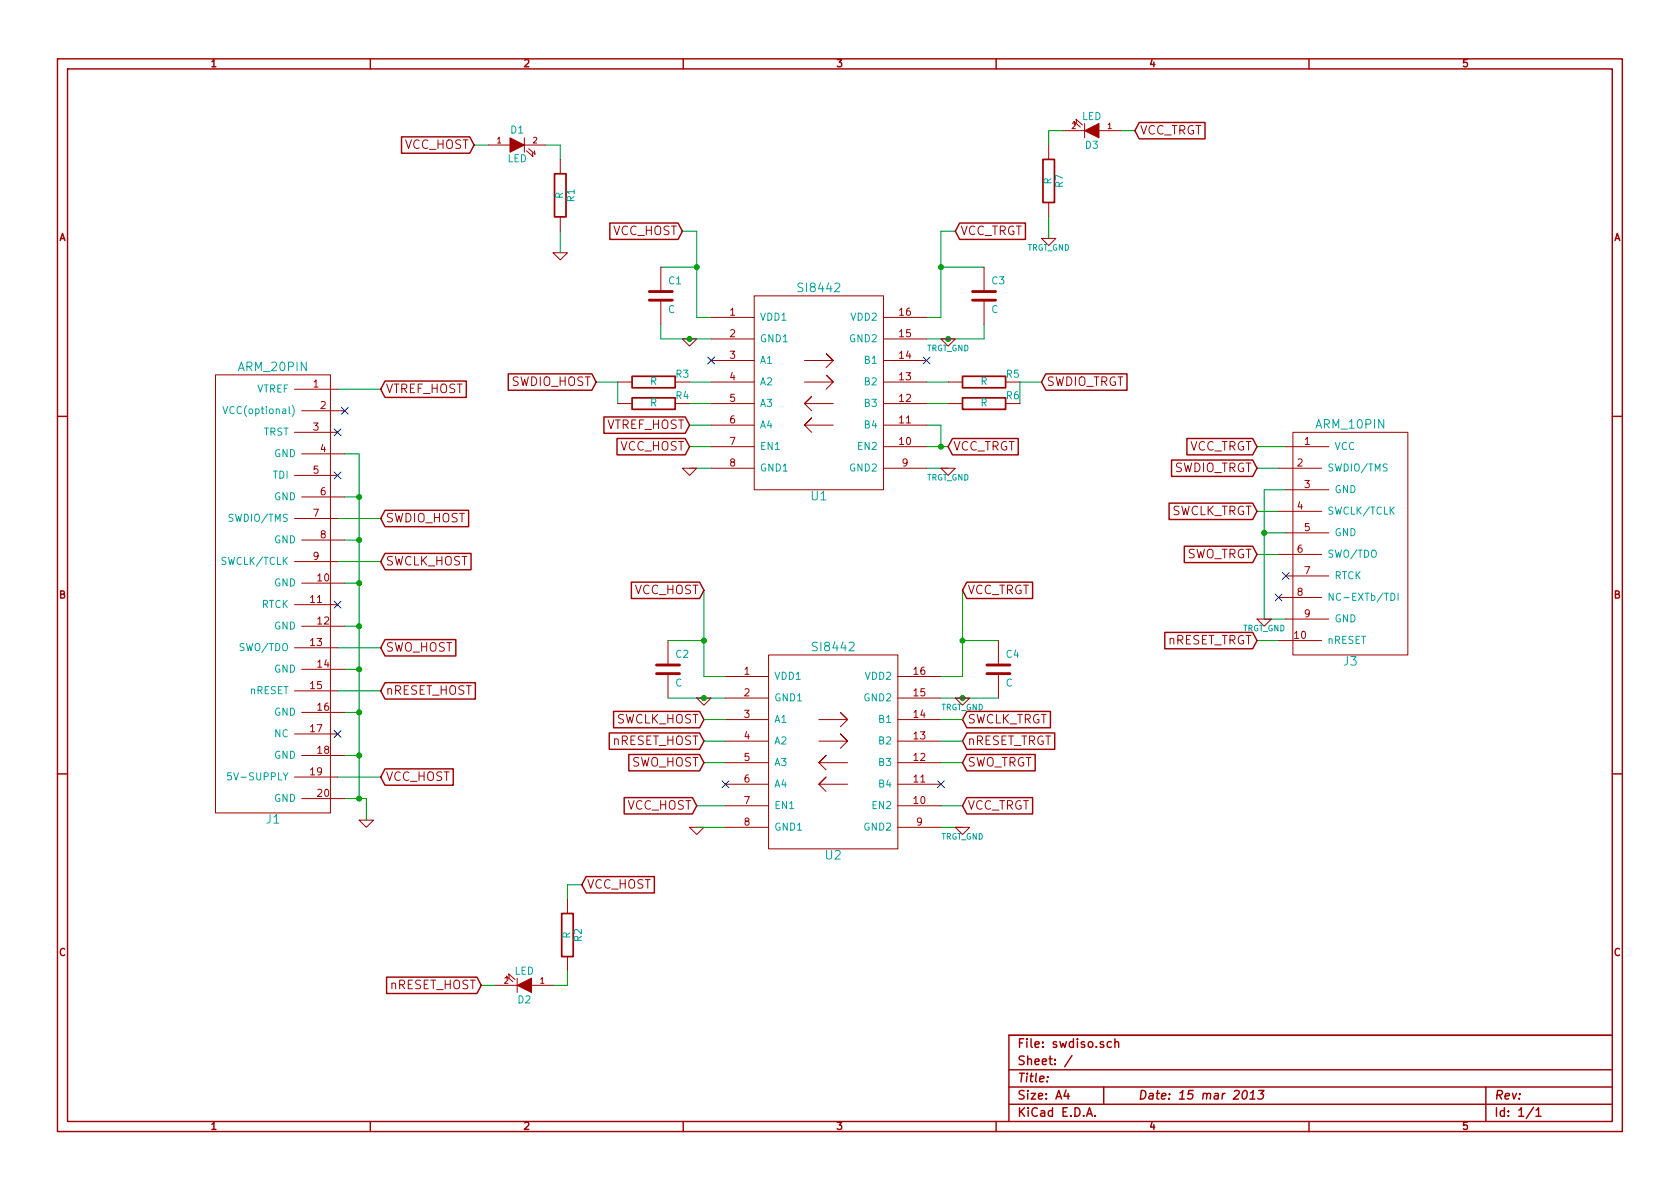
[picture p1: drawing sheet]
EESchema Schematic File Version 2  date 3/15/2013 4:07:11 PM
LIBS:power
LIBS:device
LIBS:transistors
LIBS:conn
LIBS:linear
LIBS:regul
LIBS:74xx
LIBS:cmos4000
LIBS:adc-dac
LIBS:memory
LIBS:xilinx
LIBS:special
LIBS:microcontrollers
LIBS:dsp
LIBS:microchip
LIBS:analog_switches
LIBS:motorola
LIBS:texas
LIBS:intel
LIBS:audio
LIBS:interface
LIBS:digital-audio
LIBS:philips
LIBS:display
LIBS:cypress
LIBS:siliconi
LIBS:opto
LIBS:atmel
LIBS:contrib
LIBS:valves
LIBS:swdiso
LIBS:swdiso-cache
EELAYER 27 0
EELAYER END
$Descr A4 11693 8268
encoding utf-8
Sheet 1 1
Title ""
Date "15 mar 2013"
Rev ""
Comp ""
Comment1 ""
Comment2 ""
Comment3 ""
Comment4 ""
$EndDescr
$Comp
L GND #PWR01
U 1 1
P 4800 2350
F 0 "#PWR01" H 4800 2350 30  0001 C CNN
F 1 "GND" H 4800 2280 30  0001 C CNN
F 2 "" H 4800 2350 60  0001 C CNN
F 3 "" H 4800 2350 60  0001 C CNN
	1    4800 2350
	1    0    0    -1  
$EndComp
$Comp
L GND #PWR02
U 1 1
P 4900 4850
F 0 "#PWR02" H 4900 4850 30  0001 C CNN
F 1 "GND" H 4900 4780 30  0001 C CNN
F 2 "" H 4900 4850 60  0001 C CNN
F 3 "" H 4900 4850 60  0001 C CNN
	1    4900 4850
	1    0    0    -1  
$EndComp
$Comp
L GND #PWR03
U 1 1
P 4850 5750
F 0 "#PWR03" H 4850 5750 30  0001 C CNN
F 1 "GND" H 4850 5680 30  0001 C CNN
F 2 "" H 4850 5750 60  0001 C CNN
F 3 "" H 4850 5750 60  0001 C CNN
	1    4850 5750
	1    0    0    -1  
$EndComp
$Comp
L GND #PWR04
U 1 1
P 2550 5700
F 0 "#PWR04" H 2550 5700 30  0001 C CNN
F 1 "GND" H 2550 5630 30  0001 C CNN
F 2 "" H 2550 5700 60  0001 C CNN
F 3 "" H 2550 5700 60  0001 C CNN
	1    2550 5700
	1    0    0    -1  
$EndComp
$Comp
L GND #PWR05
U 1 1
P 3900 1750
F 0 "#PWR05" H 3900 1750 30  0001 C CNN
F 1 "GND" H 3900 1680 30  0001 C CNN
F 2 "" H 3900 1750 60  0001 C CNN
F 3 "" H 3900 1750 60  0001 C CNN
	1    3900 1750
	1    0    0    -1  
$EndComp
Wire Wire Line
	4950 3250 4800 3250
Wire Wire Line
	3950 6250 3950 6150
Wire Wire Line
	3950 6150 4050 6150
Wire Wire Line
	6700 4100 6700 4700
Connection ~ 4900 4450
Wire Wire Line
	4650 4450 4900 4450
Connection ~ 4900 4850
Wire Wire Line
	4650 4850 5050 4850
Connection ~ 6600 2350
Wire Wire Line
	6450 2350 6850 2350
Wire Wire Line
	6850 2350 6850 2250
Connection ~ 4800 2350
Wire Wire Line
	4600 2350 4950 2350
Wire Wire Line
	4600 2350 4600 2250
Wire Wire Line
	4850 1600 4850 2200
Wire Wire Line
	6550 2200 6450 2200
Wire Wire Line
	4850 1600 4750 1600
Wire Wire Line
	2350 5400 2650 5400
Wire Wire Line
	3900 1600 3900 1750
Wire Wire Line
	3300 1000 3400 1000
Wire Wire Line
	7900 900  7800 900 
Wire Wire Line
	5050 5600 4850 5600
Connection ~ 2500 3450
Wire Wire Line
	2400 3150 2500 3150
Wire Wire Line
	2500 3150 2500 5550
Connection ~ 2500 4050
Wire Wire Line
	2500 3750 2400 3750
Connection ~ 2500 4650
Wire Wire Line
	2500 4350 2400 4350
Connection ~ 2500 5250
Wire Wire Line
	2500 4950 2400 4950
Wire Wire Line
	2650 4800 2350 4800
Wire Wire Line
	2350 3900 2650 3900
Wire Wire Line
	2650 3600 2350 3600
Wire Wire Line
	4900 4700 5050 4700
Wire Wire Line
	6700 4700 6550 4700
Connection ~ 8800 3700
Wire Wire Line
	8800 3400 8800 4300
Wire Wire Line
	8800 3400 8950 3400
Wire Wire Line
	8800 4300 8950 4300
Wire Wire Line
	8900 3550 8750 3550
Wire Wire Line
	6700 5300 6550 5300
Wire Wire Line
	8750 4450 8900 4450
Wire Wire Line
	6450 3100 6600 3100
Wire Wire Line
	4800 3100 4950 3100
Wire Wire Line
	7100 2800 7100 2650
Wire Wire Line
	6450 2800 6600 2800
Wire Wire Line
	4800 2650 4950 2650
Wire Wire Line
	4300 2800 4300 2650
Wire Wire Line
	8900 3850 8750 3850
Wire Wire Line
	4300 2650 4150 2650
Wire Wire Line
	4800 2800 4950 2800
Wire Wire Line
	6600 2650 6450 2650
Wire Wire Line
	7100 2650 7250 2650
Wire Wire Line
	8900 3250 8750 3250
Wire Wire Line
	2550 5550 2550 5700
Wire Wire Line
	2400 5550 2550 5550
Wire Wire Line
	6600 3250 6450 3250
Wire Wire Line
	5050 5300 4900 5300
Wire Wire Line
	4800 2950 4950 2950
Wire Wire Line
	8750 3100 8950 3100
Wire Wire Line
	8800 3700 8950 3700
Wire Wire Line
	6700 5750 6550 5750
Wire Wire Line
	4850 5750 5050 5750
Wire Wire Line
	2650 2700 2350 2700
Wire Wire Line
	2650 4500 2350 4500
Wire Wire Line
	2500 5250 2400 5250
Connection ~ 2500 5550
Wire Wire Line
	2500 4650 2400 4650
Connection ~ 2500 4950
Wire Wire Line
	2500 4050 2400 4050
Connection ~ 2500 4350
Wire Wire Line
	2500 3450 2400 3450
Connection ~ 2500 3750
Wire Wire Line
	6550 5600 6700 5600
Wire Wire Line
	7300 1500 7300 1650
Wire Wire Line
	7400 900  7300 900 
Wire Wire Line
	7300 900  7300 1000
Wire Wire Line
	3800 1000 3900 1000
Wire Wire Line
	3900 1000 3900 1100
Wire Wire Line
	6450 2950 6550 2950
Wire Wire Line
	6550 2950 6550 3100
Connection ~ 6550 3100
Wire Wire Line
	4850 2200 4950 2200
Wire Wire Line
	6650 1600 6550 1600
Wire Wire Line
	4600 1850 4850 1850
Connection ~ 4850 1850
Wire Wire Line
	6550 1600 6550 2200
Wire Wire Line
	6850 1850 6550 1850
Connection ~ 6550 1850
Wire Wire Line
	4900 4100 4900 4700
Wire Wire Line
	6550 4850 6950 4850
Connection ~ 6700 4850
Wire Wire Line
	6950 4450 6700 4450
Connection ~ 6700 4450
Wire Wire Line
	3450 6850 3350 6850
Wire Wire Line
	3950 6750 3950 6850
Wire Wire Line
	3950 6850 3850 6850
$Comp
L GND #PWR06
U 1 1
P 4800 3250
F 0 "#PWR06" H 4800 3250 30  0001 C CNN
F 1 "GND" H 4800 3180 30  0001 C CNN
F 2 "" H 4800 3250 60  0001 C CNN
F 3 "" H 4800 3250 60  0001 C CNN
	1    4800 3250
	1    0    0    -1  
$EndComp
Text GLabel 4050 6150 2    60   Input ~ 0
VCC_HOST
$Comp
L C C2
U 1 1
P 4650 4650
F 0 "C2" H 4700 4750 50  0000 L CNN
F 1 "C" H 4700 4550 50  0000 L CNN
F 2 "" H 4650 4650 60  0001 C CNN
F 3 "" H 4650 4650 60  0001 C CNN
	1    4650 4650
	1    0    0    -1  
$EndComp
$Comp
L C C4
U 1 1
P 6950 4650
F 0 "C4" H 7000 4750 50  0000 L CNN
F 1 "C" H 7000 4550 50  0000 L CNN
F 2 "" H 6950 4650 60  0001 C CNN
F 3 "" H 6950 4650 60  0001 C CNN
	1    6950 4650
	1    0    0    -1  
$EndComp
$Comp
L C C3
U 1 1
P 6850 2050
F 0 "C3" H 6900 2150 50  0000 L CNN
F 1 "C" H 6900 1950 50  0000 L CNN
F 2 "" H 6850 2050 60  0001 C CNN
F 3 "" H 6850 2050 60  0001 C CNN
	1    6850 2050
	1    0    0    -1  
$EndComp
$Comp
L C C1
U 1 1
P 4600 2050
F 0 "C1" H 4650 2150 50  0000 L CNN
F 1 "C" H 4650 1950 50  0000 L CNN
F 2 "" H 4600 2050 60  0001 C CNN
F 3 "" H 4600 2050 60  0001 C CNN
	1    4600 2050
	1    0    0    -1  
$EndComp
$Comp
L SI8442 U1
U 1 1
P 5700 3000
F 0 "U1" H 5700 2550 60  0000 C CNN
F 1 "SI8442" H 5700 4000 60  0000 C CNN
F 2 "" H 5700 3000 60  0001 C CNN
F 3 "" H 5700 3000 60  0001 C CNN
	1    5700 3000
	1    0    0    -1  
$EndComp
Text GLabel 4800 2950 0    60   Input ~ 0
VTREF_HOST
Text GLabel 2650 2700 2    60   Input ~ 0
VTREF_HOST
$Comp
L R R2
U 1 1
P 3950 6500
F 0 "R2" V 4030 6500 50  0000 C CNN
F 1 "R" V 3950 6500 50  0000 C CNN
F 2 "" H 3950 6500 60  0001 C CNN
F 3 "" H 3950 6500 60  0001 C CNN
	1    3950 6500
	1    0    0    -1  
$EndComp
$Comp
L LED D2
U 1 1
P 3650 6850
F 0 "D2" H 3650 6950 50  0000 C CNN
F 1 "LED" H 3650 6750 50  0000 C CNN
F 2 "" H 3650 6850 60  0001 C CNN
F 3 "" H 3650 6850 60  0001 C CNN
	1    3650 6850
	-1   0    0    1   
$EndComp
Text GLabel 3350 6850 0    60   Input ~ 0
nRESET_HOST
$Comp
L R R1
U 1 1
P 3900 1350
F 0 "R1" V 3980 1350 50  0000 C CNN
F 1 "R" V 3900 1350 50  0000 C CNN
F 2 "" H 3900 1350 60  0001 C CNN
F 3 "" H 3900 1350 60  0001 C CNN
	1    3900 1350
	1    0    0    -1  
$EndComp
$Comp
L LED D1
U 1 1
P 3600 1000
F 0 "D1" H 3600 1100 50  0000 C CNN
F 1 "LED" H 3600 900 50  0000 C CNN
F 2 "" H 3600 1000 60  0001 C CNN
F 3 "" H 3600 1000 60  0001 C CNN
	1    3600 1000
	1    0    0    -1  
$EndComp
Text GLabel 3300 1000 0    60   Input ~ 0
VCC_HOST
$Comp
L R R7
U 1 1
P 7300 1250
F 0 "R7" V 7380 1250 50  0000 C CNN
F 1 "R" V 7300 1250 50  0000 C CNN
F 2 "" H 7300 1250 60  0001 C CNN
F 3 "" H 7300 1250 60  0001 C CNN
	1    7300 1250
	1    0    0    -1  
$EndComp
$Comp
L LED D3
U 1 1
P 7600 900
F 0 "D3" H 7600 1000 50  0000 C CNN
F 1 "LED" H 7600 800 50  0000 C CNN
F 2 "" H 7600 900 60  0001 C CNN
F 3 "" H 7600 900 60  0001 C CNN
	1    7600 900 
	-1   0    0    1   
$EndComp
$Comp
L TRGT_GND #PWR07
U 1 1
P 7300 1650
F 0 "#PWR07" H 7300 1650 40  0001 C CNN
F 1 "TRGT_GND" H 7300 1580 40  0000 C CNN
F 2 "" H 7300 1650 60  0001 C CNN
F 3 "" H 7300 1650 60  0001 C CNN
	1    7300 1650
	1    0    0    -1  
$EndComp
Text GLabel 7900 900  2    60   Input ~ 0
VCC_TRGT
Text GLabel 4850 5600 0    60   Input ~ 0
VCC_HOST
Text GLabel 6700 5600 2    60   Input ~ 0
VCC_TRGT
Text GLabel 4900 4100 0    60   Input ~ 0
VCC_HOST
$Comp
L TRGT_GND #PWR08
U 1 1
P 6700 4850
F 0 "#PWR08" H 6700 4850 40  0001 C CNN
F 1 "TRGT_GND" H 6700 4780 40  0000 C CNN
F 2 "" H 6700 4850 60  0001 C CNN
F 3 "" H 6700 4850 60  0001 C CNN
	1    6700 4850
	1    0    0    -1  
$EndComp
Text GLabel 6700 4100 2    60   Input ~ 0
VCC_TRGT
$Comp
L TRGT_GND #PWR09
U 1 1
P 6700 5750
F 0 "#PWR09" H 6700 5750 40  0001 C CNN
F 1 "TRGT_GND" H 6700 5680 40  0000 C CNN
F 2 "" H 6700 5750 60  0001 C CNN
F 3 "" H 6700 5750 60  0001 C CNN
	1    6700 5750
	1    0    0    -1  
$EndComp
$Comp
L TRGT_GND #PWR010
U 1 1
P 8800 4300
F 0 "#PWR010" H 8800 4300 40  0001 C CNN
F 1 "TRGT_GND" H 8800 4230 40  0000 C CNN
F 2 "" H 8800 4300 60  0001 C CNN
F 3 "" H 8800 4300 60  0001 C CNN
	1    8800 4300
	1    0    0    -1  
$EndComp
Text GLabel 8750 3100 0    60   Input ~ 0
VCC_TRGT
Text GLabel 8750 3550 0    60   Input ~ 0
SWCLK_TRGT
Text GLabel 6700 5000 2    60   Input ~ 0
SWCLK_TRGT
Text GLabel 4900 5000 0    60   Input ~ 0
SWCLK_HOST
Text GLabel 2650 3900 2    60   Input ~ 0
SWCLK_HOST
Text GLabel 8750 4450 0    60   Input ~ 0
nRESET_TRGT
Text GLabel 6700 5150 2    60   Input ~ 0
nRESET_TRGT
Text GLabel 4900 5150 0    60   Input ~ 0
nRESET_HOST
Text GLabel 2650 4800 2    60   Input ~ 0
nRESET_HOST
Text GLabel 6600 3100 2    60   Input ~ 0
VCC_TRGT
$Comp
L TRGT_GND #PWR011
U 1 1
P 6600 3250
F 0 "#PWR011" H 6600 3250 40  0001 C CNN
F 1 "TRGT_GND" H 6600 3180 40  0000 C CNN
F 2 "" H 6600 3250 60  0001 C CNN
F 3 "" H 6600 3250 60  0001 C CNN
	1    6600 3250
	1    0    0    -1  
$EndComp
Text GLabel 6650 1600 2    60   Input ~ 0
VCC_TRGT
Text GLabel 4800 3100 0    60   Input ~ 0
VCC_HOST
Text GLabel 4750 1600 0    60   Input ~ 0
VCC_HOST
Text GLabel 2650 5400 2    60   Input ~ 0
VCC_HOST
$Comp
L TRGT_GND #PWR012
U 1 1
P 6600 2350
F 0 "#PWR012" H 6600 2350 40  0001 C CNN
F 1 "TRGT_GND" H 6600 2280 40  0000 C CNN
F 2 "" H 6600 2350 60  0001 C CNN
F 3 "" H 6600 2350 60  0001 C CNN
	1    6600 2350
	1    0    0    -1  
$EndComp
Text GLabel 8750 3250 0    60   Input ~ 0
SWDIO_TRGT
$Comp
L R R6
U 1 1
P 6850 2800
F 0 "R6" V 6800 3000 50  0000 C CNN
F 1 "R" V 6850 2800 50  0000 C CNN
F 2 "" H 6850 2800 60  0001 C CNN
F 3 "" H 6850 2800 60  0001 C CNN
	1    6850 2800
	0    1    1    0   
$EndComp
$Comp
L R R5
U 1 1
P 6850 2650
F 0 "R5" V 6800 2850 50  0000 C CNN
F 1 "R" V 6850 2650 50  0000 C CNN
F 2 "" H 6850 2650 60  0001 C CNN
F 3 "" H 6850 2650 60  0001 C CNN
	1    6850 2650
	0    1    1    0   
$EndComp
Text GLabel 7250 2650 2    60   Input ~ 0
SWDIO_TRGT
$Comp
L R R4
U 1 1
P 4550 2800
F 0 "R4" V 4500 3000 50  0000 C CNN
F 1 "R" V 4550 2800 50  0000 C CNN
F 2 "" H 4550 2800 60  0001 C CNN
F 3 "" H 4550 2800 60  0001 C CNN
	1    4550 2800
	0    1    1    0   
$EndComp
$Comp
L R R3
U 1 1
P 4550 2650
F 0 "R3" V 4500 2850 50  0000 C CNN
F 1 "R" V 4550 2650 50  0000 C CNN
F 2 "" H 4550 2650 60  0001 C CNN
F 3 "" H 4550 2650 60  0001 C CNN
	1    4550 2650
	0    1    1    0   
$EndComp
Text GLabel 4150 2650 0    60   Input ~ 0
SWDIO_HOST
Text GLabel 2650 3600 2    60   Input ~ 0
SWDIO_HOST
Text GLabel 8750 3850 0    60   Input ~ 0
SWO_TRGT
Text GLabel 2650 4500 2    60   Input ~ 0
SWO_HOST
$Comp
L ARM_20PIN J1
U 1 1
P 1900 3950
F 0 "J1" H 1900 2200 60  0000 C CNN
F 1 "ARM_20PIN" H 1900 5350 60  0000 C CNN
F 2 "" H 1900 3950 60  0001 C CNN
F 3 "" H 1900 3950 60  0001 C CNN
	1    1900 3950
	1    0    0    -1  
$EndComp
$Comp
L ARM_10PIN J3
U 1 1
P 9400 3600
F 0 "J3" H 9400 2600 60  0000 C CNN
F 1 "ARM_10PIN" H 9400 4250 60  0000 C CNN
F 2 "" H 9400 3600 60  0001 C CNN
F 3 "" H 9400 3600 60  0001 C CNN
	1    9400 3600
	-1   0    0    -1  
$EndComp
Text GLabel 4900 5300 0    60   Input ~ 0
SWO_HOST
Text GLabel 6700 5300 2    60   Input ~ 0
SWO_TRGT
NoConn ~ 4950 2500
NoConn ~ 6450 2500
NoConn ~ 8950 4000
NoConn ~ 8900 4150
NoConn ~ 2350 5100
NoConn ~ 2350 4200
NoConn ~ 2350 3300
NoConn ~ 2350 3000
NoConn ~ 2400 2850
$Comp
L SI8442 U2
U 1 1
P 5800 5500
F 0 "U2" H 5800 5050 60  0000 C CNN
F 1 "SI8442" H 5800 6500 60  0000 C CNN
F 2 "" H 5800 5500 60  0001 C CNN
F 3 "" H 5800 5500 60  0001 C CNN
	1    5800 5500
	1    0    0    -1  
$EndComp
NoConn ~ 6550 5450
NoConn ~ 5050 5450
Wire Wire Line
	4900 5150 5050 5150
Wire Wire Line
	5050 5000 4900 5000
Wire Wire Line
	6550 5000 6700 5000
Wire Wire Line
	6700 5150 6550 5150
$EndSCHEMATC
